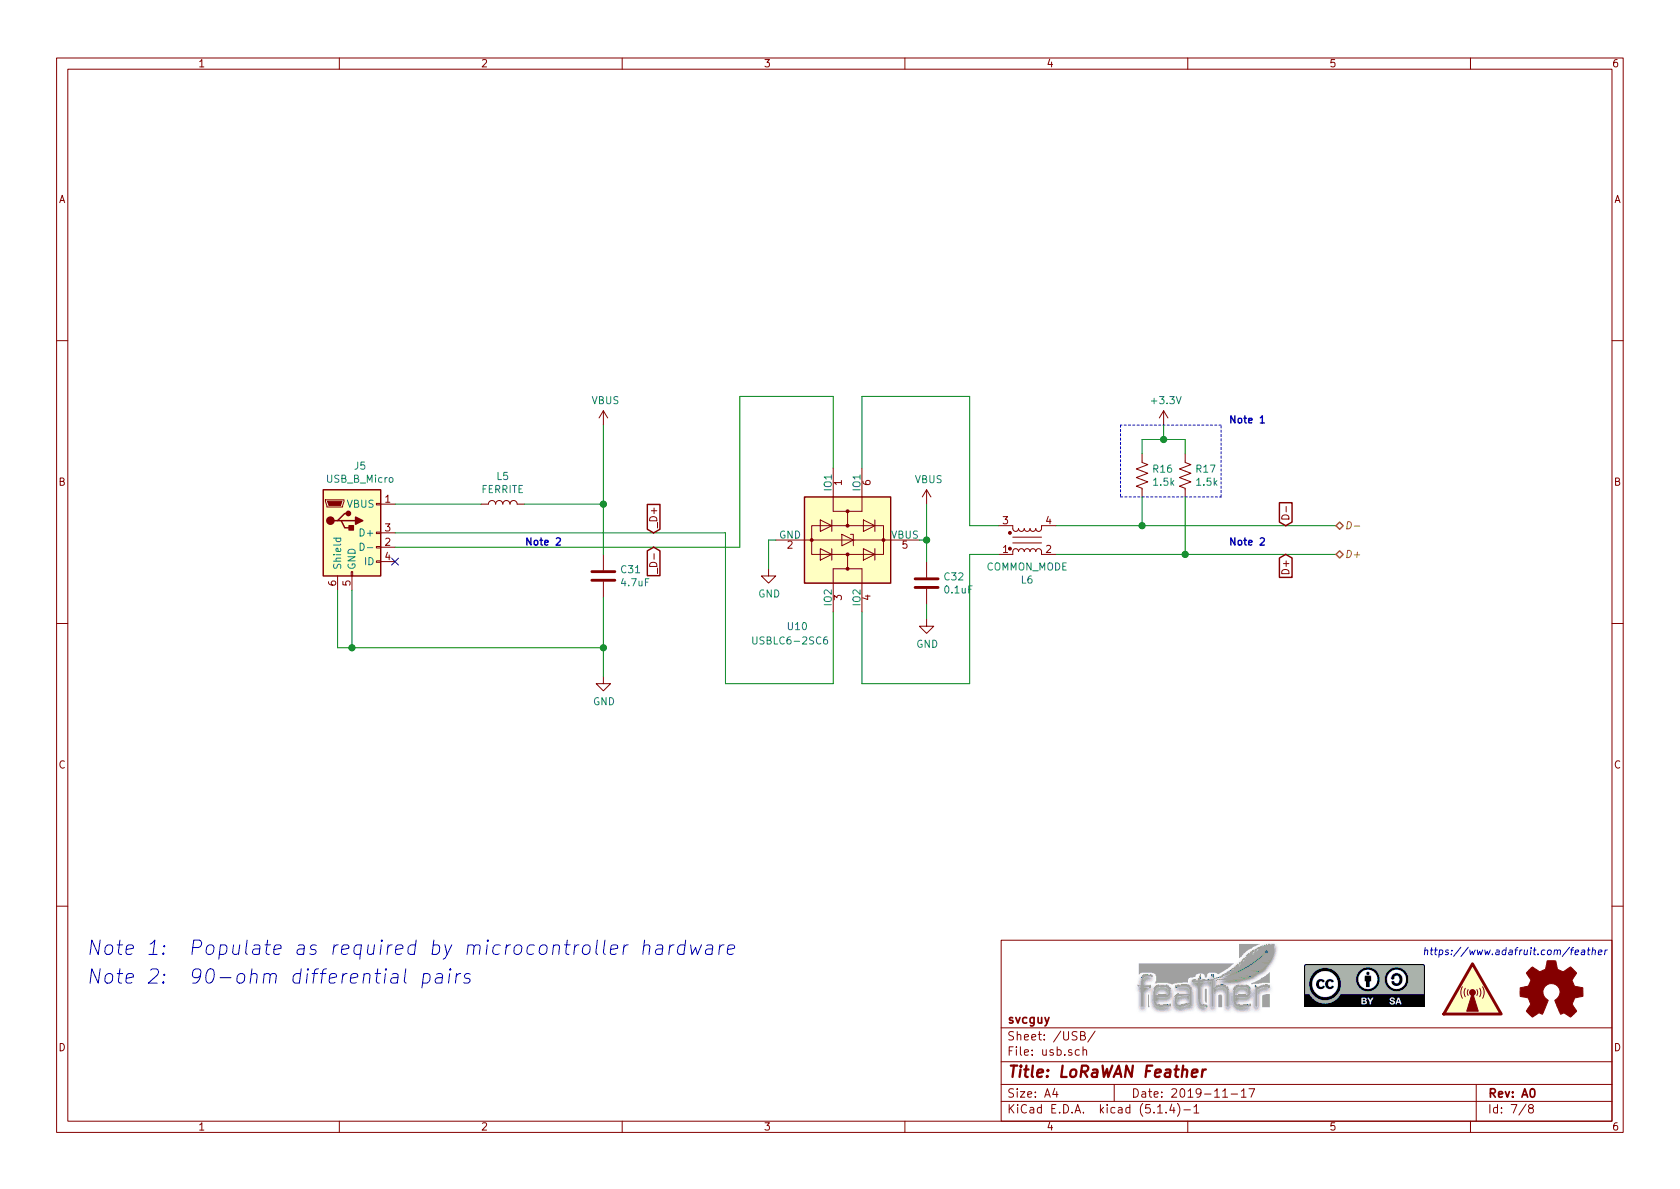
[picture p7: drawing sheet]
EESchema Schematic File Version 4
LIBS:loRaWan1262_jlc-cache
EELAYER 30 0
EELAYER END
$Descr A4 11693 8268
encoding utf-8
Sheet 7 8
Title "LoRaWAN Feather"
Date "2019-11-17"
Rev "A0"
Comp "svcguy"
Comment1 ""
Comment2 ""
Comment3 ""
Comment4 ""
$EndDescr
$Comp
L Device:L L5
U 1 1
P 3500 3500
F 0 "L5" V 3690 3500 50  0000 C CNN
F 1 "FERRITE" V 3599 3500 50  0000 C CNN
F 2 "jlcpcb_smt:L_0805_2012Metric" H 3500 3500 50  0001 C CNN
F 3 "~" H 3500 3500 50  0001 C CNN
F 4 "C1015" V 3500 3500 50  0001 C CNN "LCSC"
F 5 "587-1932-1-ND" V 3500 3500 50  0001 C CNN "Digikey"
	1    3500 3500
	0    -1   -1   0   
$EndComp
$Comp
L power:GND #PWR056
U 1 1
P 4200 4700
F 0 "#PWR056" H 4200 4450 50  0001 C CNN
F 1 "GND" H 4205 4527 50  0000 C CNN
F 2 "" H 4200 4700 50  0001 C CNN
F 3 "" H 4200 4700 50  0001 C CNN
	1    4200 4700
	1    0    0    -1  
$EndComp
$Comp
L power:VBUS #PWR055
U 1 1
P 4200 2950
F 0 "#PWR055" H 4200 2800 50  0001 C CNN
F 1 "VBUS" H 4215 3123 50  0000 C CNN
F 2 "" H 4200 2950 50  0001 C CNN
F 3 "" H 4200 2950 50  0001 C CNN
	1    4200 2950
	1    0    0    -1  
$EndComp
$Comp
L Power_Protection:USBLC6-2SC6 U10
U 1 1
P 5900 3750
F 0 "U10" V 6500 3400 50  0000 C CNN
F 1 "USBLC6-2SC6" V 6600 3350 50  0000 C CNN
F 2 "jlcpcb_smt:TSOT-23-6" H 5150 4150 50  0001 C CNN
F 3 "http://www2.st.com/resource/en/datasheet/CD00050750.pdf" H 6100 4100 50  0001 C CNN
F 4 "C7519" V 5900 3750 50  0001 C CNN "LCSC"
F 5 "497-5235-1-ND" V 5900 3750 50  0001 C CNN "Digikey"
	1    5900 3750
	0    1    1    0   
$EndComp
$Comp
L power:VBUS #PWR058
U 1 1
P 6450 3500
F 0 "#PWR058" H 6450 3350 50  0001 C CNN
F 1 "VBUS" H 6465 3673 50  0000 C CNN
F 2 "" H 6450 3500 50  0001 C CNN
F 3 "" H 6450 3500 50  0001 C CNN
	1    6450 3500
	1    0    0    -1  
$EndComp
$Comp
L Device:EMI_Filter_CommonMode L6
U 1 1
P 7150 3750
F 0 "L6" H 7150 4031 50  0000 C CNN
F 1 "COMMON_MODE" H 7150 3940 50  0000 C CNN
F 2 "jlcpcb_smt:COMMON_MODE_FILTER_0805" H 7150 3790 50  0001 C CNN
F 3 "~" H 7150 3790 50  0001 C CNN
F 4 "C86163" H 7150 3750 50  0001 C CNN "LCSC"
F 5 "490-5137-1-ND" H 7150 3750 50  0001 C CNN "Digikey"
	1    7150 3750
	1    0    0    1   
$EndComp
Text HLabel 9300 3850 2    50   BiDi Italic 0
D+
Text HLabel 9300 3650 2    50   BiDi Italic 0
D-
$Comp
L power:GND #PWR057
U 1 1
P 5350 3950
F 0 "#PWR057" H 5350 3700 50  0001 C CNN
F 1 "GND" H 5355 3777 50  0000 C CNN
F 2 "" H 5350 3950 50  0001 C CNN
F 3 "" H 5350 3950 50  0001 C CNN
	1    5350 3950
	1    0    0    -1  
$EndComp
Text GLabel 8950 3850 3    50   Input ~ 0
D+
Text GLabel 8950 3650 1    50   Input ~ 0
D-
Wire Wire Line
	5150 2750 5800 2750
Wire Wire Line
	5800 2750 5800 3250
Wire Wire Line
	6000 3250 6000 2750
Wire Wire Line
	6000 2750 6750 2750
Wire Wire Line
	6750 2750 6750 3650
Wire Wire Line
	6750 3650 6950 3650
Wire Wire Line
	5800 4750 5800 4250
Wire Wire Line
	6000 4250 6000 4750
Wire Wire Line
	6000 4750 6750 4750
Wire Wire Line
	6750 4750 6750 3850
Wire Wire Line
	6750 3850 6950 3850
Wire Wire Line
	5400 3750 5350 3750
Wire Wire Line
	5350 3750 5350 3950
$Comp
L Device:C C32
U 1 1
P 6450 4050
F 0 "C32" H 6565 4096 50  0000 L CNN
F 1 "0.1uF" H 6565 4005 50  0000 L CNN
F 2 "jlcpcb_smt:C_0402_1005Metric" H 6488 3900 50  0001 C CNN
F 3 "~" H 6450 4050 50  0001 C CNN
F 4 "C1525" H 6450 4050 50  0001 C CNN "LCSC"
F 5 "490-14603-1-ND" H 6450 4050 50  0001 C CNN "Digikey"
	1    6450 4050
	1    0    0    -1  
$EndComp
$Comp
L power:GND #PWR059
U 1 1
P 6450 4300
F 0 "#PWR059" H 6450 4050 50  0001 C CNN
F 1 "GND" H 6455 4127 50  0000 C CNN
F 2 "" H 6450 4300 50  0001 C CNN
F 3 "" H 6450 4300 50  0001 C CNN
	1    6450 4300
	1    0    0    -1  
$EndComp
Wire Wire Line
	6400 3750 6450 3750
Wire Wire Line
	6450 3750 6450 3500
Wire Wire Line
	6450 3750 6450 3900
Connection ~ 6450 3750
Wire Wire Line
	6450 4200 6450 4300
Wire Wire Line
	4200 2950 4200 3500
Wire Wire Line
	2750 3500 3350 3500
Wire Wire Line
	3650 3500 4200 3500
Connection ~ 4200 3500
Wire Wire Line
	4200 3500 4200 3850
Wire Wire Line
	7350 3650 7950 3650
Wire Wire Line
	7350 3850 8250 3850
Text GLabel 4550 3800 3    50   Input ~ 0
_D-
Text GLabel 4550 3700 1    50   Input ~ 0
_D+
$Comp
L Device:R_US R16
U 1 1
P 7950 3300
F 0 "R16" H 8018 3346 50  0000 L CNN
F 1 "1.5k" H 8018 3255 50  0000 L CNN
F 2 "jlcpcb_smt:R_0402_1005Metric" V 7990 3290 50  0001 C CNN
F 3 "~" H 7950 3300 50  0001 C CNN
F 4 "C25867" H 7950 3300 50  0001 C CNN "LCSC"
F 5 "311-1.50KLRCT-ND" H 7950 3300 50  0001 C CNN "Digikey"
	1    7950 3300
	1    0    0    -1  
$EndComp
$Comp
L Device:C C31
U 1 1
P 4200 4000
F 0 "C31" H 4315 4046 50  0000 L CNN
F 1 "4.7uF" H 4315 3955 50  0000 L CNN
F 2 "jlcpcb_smt:C_0805_2012Metric" H 4238 3850 50  0001 C CNN
F 3 "~" H 4200 4000 50  0001 C CNN
F 4 "C1779" H 4200 4000 50  0001 C CNN "LCSC"
F 5 "490-14466-1-ND" H 4200 4000 50  0001 C CNN "Digikey"
	1    4200 4000
	1    0    0    -1  
$EndComp
$Comp
L power:+3.3V #PWR060
U 1 1
P 8100 2950
F 0 "#PWR060" H 8100 2800 50  0001 C CNN
F 1 "+3.3V" H 8115 3123 50  0000 C CNN
F 2 "" H 8100 2950 50  0001 C CNN
F 3 "" H 8100 2950 50  0001 C CNN
	1    8100 2950
	1    0    0    -1  
$EndComp
Wire Wire Line
	8100 2950 8100 3050
Wire Wire Line
	8100 3050 7950 3050
Wire Wire Line
	7950 3050 7950 3150
Wire Wire Line
	8100 3050 8250 3050
Wire Wire Line
	8250 3050 8250 3150
Connection ~ 8100 3050
Wire Wire Line
	7950 3450 7950 3650
Connection ~ 7950 3650
Wire Wire Line
	7950 3650 9300 3650
Wire Wire Line
	8250 3450 8250 3850
Connection ~ 8250 3850
Wire Wire Line
	8250 3850 9300 3850
$Comp
L Device:R_US R17
U 1 1
P 8250 3300
F 0 "R17" H 8318 3346 50  0000 L CNN
F 1 "1.5k" H 8318 3255 50  0000 L CNN
F 2 "jlcpcb_smt:R_0402_1005Metric" V 8290 3290 50  0001 C CNN
F 3 "~" H 8250 3300 50  0001 C CNN
F 4 "C25867" H 8250 3300 50  0001 C CNN "LCSC"
F 5 "311-1.50KLRCT-ND" H 8250 3300 50  0001 C CNN "Digikey"
	1    8250 3300
	1    0    0    -1  
$EndComp
Wire Notes Line
	7800 3450 8500 3450
Wire Notes Line
	8500 3450 8500 2950
Wire Notes Line
	8500 2950 7800 2950
Wire Notes Line
	7800 2950 7800 3450
Text Notes 8550 2950 0    50   ~ 10
Note 1
Text Notes 600  6650 0    100  Italic 0
Note 1:  Populate as required by microcontroller hardware
Text Notes 8550 3800 0    50   ~ 10
Note 2
Text Notes 3650 3800 0    50   ~ 10
Note 2
Text Notes 600  6850 0    100  Italic 0
Note 2:  90-ohm differential pairs
Wire Wire Line
	2750 3700 5050 3700
Wire Wire Line
	2750 3800 5150 3800
$Comp
L Connector:USB_B_Micro J5
U 1 1
P 2450 3700
F 0 "J5" H 2507 4167 50  0000 C CNN
F 1 "USB_B_Micro" H 2507 4076 50  0000 C CNN
F 2 "Connector_USB:USB_Micro-B_Amphenol_10103594-0001LF_Horizontal" H 2600 3650 50  0001 C CNN
F 3 "~" H 2600 3650 50  0001 C CNN
F 4 "C428495" H 2450 3700 50  0001 C CNN "LCSC"
F 5 "609-4050-1-ND" H 2450 3700 50  0001 C CNN "Digikey"
	1    2450 3700
	1    0    0    -1  
$EndComp
NoConn ~ 2750 3900
Wire Wire Line
	4200 4150 4200 4500
Wire Wire Line
	2350 4100 2350 4500
Wire Wire Line
	2350 4500 2450 4500
Connection ~ 4200 4500
Wire Wire Line
	4200 4500 4200 4700
Wire Wire Line
	2450 4100 2450 4500
Connection ~ 2450 4500
Wire Wire Line
	2450 4500 4200 4500
Wire Wire Line
	5050 3700 5050 4750
Wire Wire Line
	5050 4750 5800 4750
Wire Wire Line
	5150 3800 5150 2750
$Comp
L Graphic:Logo_Open_Hardware_Small #LOGO7
U 1 1
P 10800 6900
F 0 "#LOGO7" H 10800 7175 50  0001 C CNN
F 1 "Logo_Open_Hardware_Small" H 10800 6675 50  0001 C CNN
F 2 "" H 10800 6900 50  0001 C CNN
F 3 "~" H 10800 6900 50  0001 C CNN
	1    10800 6900
	1    0    0    -1  
$EndComp
$Comp
L Graphic:SYM_Radio_Waves_Large #SYM7
U 1 1
P 10250 6850
F 0 "#SYM7" H 10250 7050 50  0001 C CNN
F 1 "SYM_Radio_Waves_Large" H 10250 6600 50  0001 C CNN
F 2 "" H 10250 6650 50  0001 C CNN
F 3 "~" H 10280 6650 50  0001 C CNN
	1    10250 6850
	1    0    0    -1  
$EndComp
Text Notes 9900 6650 0    50   Italic 0
https://www.adafruit.com/feather
$EndSCHEMATC
